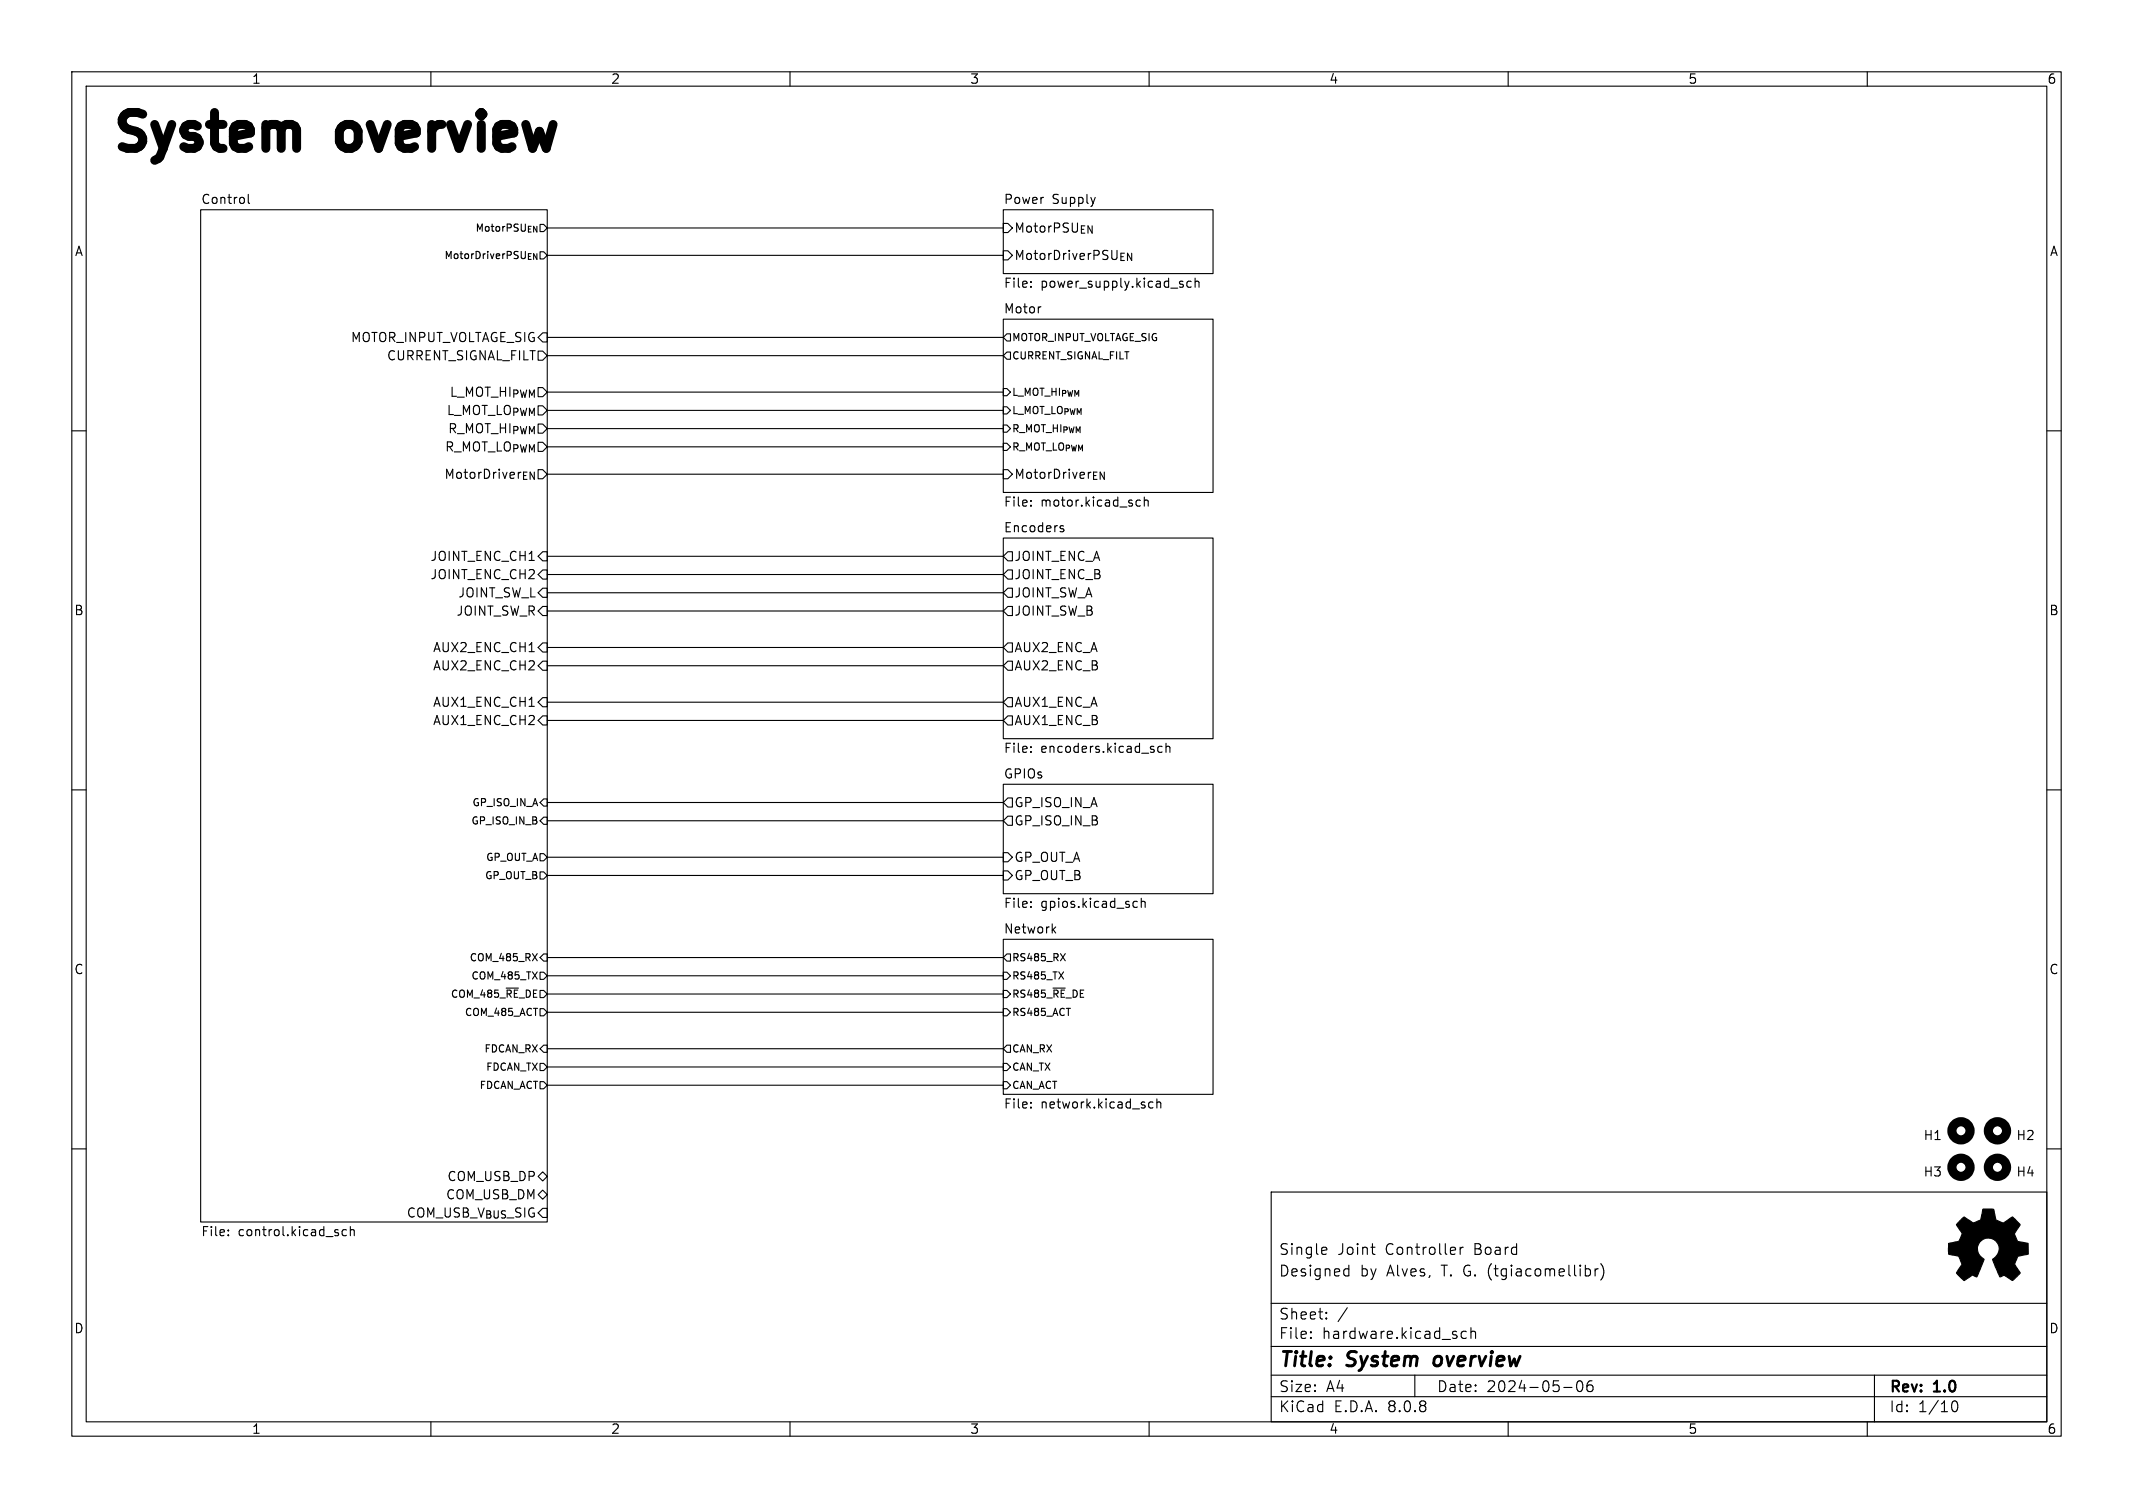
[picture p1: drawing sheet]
(kicad_sch
 (version 20231120)
 (generator "eeschema")
 (generator_version "8.0")
 (paper "A4")
 (title_block
  (title "System overview")
  (date "2024-05-06")
  (rev "1.0")
  (comment 1 "Designed by Alves, T. G. (tgiacomellibr)")
  (comment 2 "Single Joint Controller Board"))
 (lib_symbols
  (symbol "Graphic:Logo_Open_Hardware_Small" (exclude_from_sim no) (in_bom no) (on_board no)
   (property "Reference" "#SYM" (at 0 6.985 0) (effects (font (size 1.27 1.27)) (hide yes)))
   (property "Value" "Logo_Open_Hardware_Small" (at 0 -5.715 0) (effects (font (size 1.27 1.27)) (hide yes)))
   (property "Footprint" "" (at 0 0 0) (effects (font (size 1.27 1.27)) (hide yes)))
   (property "Datasheet" "~" (at 0 0 0) (effects (font (size 1.27 1.27)) (hide yes)))
   (property "Description" "Open Hardware logo, small" (at 0 0 0) (effects (font (size 1.27 1.27)) (hide yes)))
   (property "Sim.Enable" "0" (at 0 0 0) (effects (font (size 1.27 1.27)) (hide yes)))
   (symbol "Logo_Open_Hardware_Small_0_1"
    (polyline (pts (xy 3.3528 -4.3434) (xy 3.302 -4.318) (xy 3.175 -4.2418) (xy 2.9972 -4.1148) (xy 2.7686 -3.9624) (xy 2.54 -3.81) (xy 2.3622 -3.7084) (xy 2.2352 -3.6068) (xy 2.1844 -3.5814) (xy 2.159 -3.6068) (xy 2.0574 -3.6576) (xy 1.905 -3.7338) (xy 1.8034 -3.7846) (xy 1.6764 -3.8354) (xy 1.6002 -3.8354) (xy 1.6002 -3.8354) (xy 1.5494 -3.7338) (xy 1.4732 -3.5306) (xy 1.3462 -3.302) (xy 1.2446 -3.0226) (xy 1.1176 -2.7178) (xy 0.9652 -2.413) (xy 0.8636 -2.1082) (xy 0.7366 -1.8288) (xy 0.6604 -1.6256) (xy 0.6096 -1.4732) (xy 0.5842 -1.397) (xy 0.5842 -1.397) (xy 0.6604 -1.3208) (xy 0.7874 -1.2446) (xy 1.0414 -1.016) (xy 1.2954 -0.6858) (xy 1.4478 -0.3302) (xy 1.524 0.0762) (xy 1.4732 0.4572) (xy 1.3208 0.8128) (xy 1.0668 1.143) (xy 0.762 1.3716) (xy 0.4064 1.524) (xy 0 1.5748) (xy -0.381 1.5494) (xy -0.7366 1.397) (xy -1.0668 1.143) (xy -1.2192 0.9906) (xy -1.397 0.6604) (xy -1.524 0.3048) (xy -1.524 0.2286) (xy -1.4986 -0.1778) (xy -1.397 -0.5334) (xy -1.1938 -0.8636) (xy -0.9144 -1.143) (xy -0.8636 -1.1684) (xy -0.7366 -1.27) (xy -0.635 -1.3462) (xy -0.5842 -1.397) (xy -1.0668 -2.5908) (xy -1.143 -2.794) (xy -1.2954 -3.1242) (xy -1.397 -3.4036) (xy -1.4986 -3.6322) (xy -1.5748 -3.7846) (xy -1.6002 -3.8354) (xy -1.6002 -3.8354) (xy -1.651 -3.8354) (xy -1.7272 -3.81) (xy -1.905 -3.7338) (xy -2.0066 -3.683) (xy -2.1336 -3.6068) (xy -2.2098 -3.5814) (xy -2.2606 -3.6068) (xy -2.3622 -3.683) (xy -2.54 -3.81) (xy -2.7686 -3.9624) (xy -2.9718 -4.0894) (xy -3.1496 -4.2164) (xy -3.302 -4.318) (xy -3.3528 -4.3434) (xy -3.3782 -4.3434) (xy -3.429 -4.318) (xy -3.5306 -4.2164) (xy -3.7084 -4.064) (xy -3.937 -3.8354) (xy -3.9624 -3.81) (xy -4.1656 -3.6068) (xy -4.318 -3.4544) (xy -4.4196 -3.3274) (xy -4.445 -3.2766) (xy -4.445 -3.2766) (xy -4.4196 -3.2258) (xy -4.318 -3.0734) (xy -4.2164 -2.8956) (xy -4.064 -2.667) (xy -3.6576 -2.0828) (xy -3.8862 -1.5494) (xy -3.937 -1.3716) (xy -4.0386 -1.1684) (xy -4.0894 -1.0414) (xy -4.1148 -0.9652) (xy -4.191 -0.9398) (xy -4.318 -0.9144) (xy -4.5466 -0.8636) (xy -4.8006 -0.8128) (xy -5.0546 -0.7874) (xy -5.2578 -0.7366) (xy -5.4356 -0.7112) (xy -5.5118 -0.6858) (xy -5.5118 -0.6858) (xy -5.5372 -0.635) (xy -5.5372 -0.5588) (xy -5.5372 -0.4318) (xy -5.5626 -0.2286) (xy -5.5626 0.0762) (xy -5.5626 0.127) (xy -5.5372 0.4064) (xy -5.5372 0.635) (xy -5.5372 0.762) (xy -5.5372 0.8382) (xy -5.5372 0.8382) (xy -5.461 0.8382) (xy -5.3086 0.889) (xy -5.08 0.9144) (xy -4.826 0.9652) (xy -4.8006 0.9906) (xy -4.5466 1.0414) (xy -4.318 1.0668) (xy -4.1656 1.1176) (xy -4.0894 1.143) (xy -4.0894 1.143) (xy -4.0386 1.2446) (xy -3.9624 1.4224) (xy -3.8608 1.6256) (xy -3.7846 1.8288) (xy -3.7084 2.0066) (xy -3.6576 2.159) (xy -3.6322 2.2098) (xy -3.6322 2.2098) (xy -3.683 2.286) (xy -3.7592 2.413) (xy -3.8862 2.5908) (xy -4.064 2.8194) (xy -4.064 2.8448) (xy -4.2164 3.0734) (xy -4.3434 3.2512) (xy -4.4196 3.3782) (xy -4.445 3.4544) (xy -4.445 3.4544) (xy -4.3942 3.5052) (xy -4.2926 3.6322) (xy -4.1148 3.81) (xy -3.937 4.0132) (xy -3.8608 4.064) (xy -3.6576 4.2926) (xy -3.5052 4.4196) (xy -3.4036 4.4958) (xy -3.3528 4.5212) (xy -3.3528 4.5212) (xy -3.302 4.4704) (xy -3.1496 4.3688) (xy -2.9718 4.2418) (xy -2.7432 4.0894) (xy -2.7178 4.0894) (xy -2.4892 3.937) (xy -2.3114 3.81) (xy -2.1844 3.7084) (xy -2.1336 3.683) (xy -2.1082 3.683) (xy -2.032 3.7084) (xy -1.8542 3.7592) (xy -1.6764 3.8354) (xy -1.4732 3.937) (xy -1.27 4.0132) (xy -1.143 4.064) (xy -1.0668 4.1148) (xy -1.0668 4.1148) (xy -1.0414 4.191) (xy -1.016 4.3434) (xy -0.9652 4.572) (xy -0.9144 4.8514) (xy -0.889 4.9022) (xy -0.8382 5.1562) (xy -0.8128 5.3848) (xy -0.7874 5.5372) (xy -0.762 5.588) (xy -0.7112 5.6134) (xy -0.5842 5.6134) (xy -0.4064 5.6134) (xy -0.1524 5.6134) (xy 0.0762 5.6134) (xy 0.3302 5.6134) (xy 0.5334 5.6134) (xy 0.6858 5.588) (xy 0.7366 5.588) (xy 0.7366 5.588) (xy 0.762 5.5118) (xy 0.8128 5.334) (xy 0.8382 5.1054) (xy 0.9144 4.826) (xy 0.9144 4.7752) (xy 0.9652 4.5212) (xy 1.016 4.2926) (xy 1.0414 4.1402) (xy 1.0668 4.0894) (xy 1.0668 4.0894) (xy 1.1938 4.0386) (xy 1.3716 3.9624) (xy 1.5748 3.8608) (xy 2.0828 3.6576) (xy 2.7178 4.0894) (xy 2.7686 4.1402) (xy 2.9972 4.2926) (xy 3.175 4.4196) (xy 3.302 4.4958) (xy 3.3782 4.5212) (xy 3.3782 4.5212) (xy 3.429 4.4704) (xy 3.556 4.3434) (xy 3.7338 4.191) (xy 3.9116 3.9878) (xy 4.064 3.8354) (xy 4.2418 3.6576) (xy 4.3434 3.556) (xy 4.4196 3.4798) (xy 4.4196 3.429) (xy 4.4196 3.4036) (xy 4.3942 3.3274) (xy 4.2926 3.2004) (xy 4.1656 2.9972) (xy 4.0132 2.794) (xy 3.8862 2.5908) (xy 3.7592 2.3876) (xy 3.6576 2.2352) (xy 3.6322 2.159) (xy 3.6322 2.1336) (xy 3.683 2.0066) (xy 3.7592 1.8288) (xy 3.8608 1.6002) (xy 4.064 1.1176) (xy 4.3942 1.0414) (xy 4.5974 1.016) (xy 4.8768 0.9652) (xy 5.1308 0.9144) (xy 5.5372 0.8382) (xy 5.5626 -0.6604) (xy 5.4864 -0.6858) (xy 5.4356 -0.6858) (xy 5.2832 -0.7366) (xy 5.0546 -0.762) (xy 4.8006 -0.8128) (xy 4.5974 -0.8636) (xy 4.3688 -0.9144) (xy 4.2164 -0.9398) (xy 4.1402 -0.9398) (xy 4.1148 -0.9652) (xy 4.064 -1.0668) (xy 3.9878 -1.2446) (xy 3.9116 -1.4478) (xy 3.81 -1.651) (xy 3.7338 -1.8542) (xy 3.683 -2.0066) (xy 3.6576 -2.0828) (xy 3.683 -2.1336) (xy 3.7846 -2.2606) (xy 3.8862 -2.4638) (xy 4.0386 -2.667) (xy 4.191 -2.8956) (xy 4.318 -3.0734) (xy 4.3942 -3.2004) (xy 4.445 -3.2766) (xy 4.4196 -3.3274) (xy 4.3434 -3.429) (xy 4.1656 -3.5814) (xy 3.937 -3.8354) (xy 3.8862 -3.8608) (xy 3.683 -4.064) (xy 3.5306 -4.2164) (xy 3.4036 -4.318) (xy 3.3528 -4.3434)) (stroke (width 0) (type default)) (fill (type outline)))))
  (symbol "Mechanical:MountingHole"
   (pin_names
    (offset 1.016)) (exclude_from_sim no) (in_bom yes) (on_board yes)
   (property "Reference" "H" (at 0 5.08 0) (effects (font (size 1.27 1.27))))
   (property "Value" "MountingHole" (at 0 3.175 0) (effects (font (size 1.27 1.27))))
   (property "Footprint" "" (at 0 0 0) (effects (font (size 1.27 1.27)) (hide yes)))
   (property "Datasheet" "~" (at 0 0 0) (effects (font (size 1.27 1.27)) (hide yes)))
   (property "Description" "Mounting Hole without connection" (at 0 0 0) (effects (font (size 1.27 1.27)) (hide yes)))
   (symbol "MountingHole_0_1"
    (circle (center 0 0) (radius 1.27) (stroke (width 1.27) (type default)) (fill (type none))))))
 (wire
  (pts (xy 76.2 90.17) (xy 139.7 90.17))
  (stroke (width 0) (type default)))
 (wire
  (pts (xy 76.2 85.09) (xy 139.7 85.09))
  (stroke (width 0) (type default)))
 (wire
  (pts (xy 76.2 97.79) (xy 139.7 97.79))
  (stroke (width 0) (type default)))
 (wire
  (pts (xy 76.2 54.61) (xy 139.7 54.61))
  (stroke (width 0) (type default)))
 (wire
  (pts (xy 76.2 135.89) (xy 139.7 135.89))
  (stroke (width 0) (type default)))
 (wire
  (pts (xy 76.2 66.04) (xy 139.7 66.04))
  (stroke (width 0) (type default)))
 (wire
  (pts (xy 76.2 31.75) (xy 139.7 31.75))
  (stroke (width 0) (type default)))
 (wire
  (pts (xy 76.2 114.3) (xy 139.7 114.3))
  (stroke (width 0) (type default)))
 (wire
  (pts (xy 76.2 80.01) (xy 139.7 80.01))
  (stroke (width 0) (type default)))
 (wire
  (pts (xy 76.2 77.47) (xy 139.7 77.47))
  (stroke (width 0) (type default)))
 (wire
  (pts (xy 76.2 138.43) (xy 139.7 138.43))
  (stroke (width 0) (type default)))
 (wire
  (pts (xy 76.2 146.05) (xy 139.7 146.05))
  (stroke (width 0) (type default)))
 (wire
  (pts (xy 76.2 133.35) (xy 139.7 133.35))
  (stroke (width 0) (type default)))
 (wire
  (pts (xy 76.2 111.76) (xy 139.7 111.76))
  (stroke (width 0) (type default)))
 (wire
  (pts (xy 76.2 35.56) (xy 139.7 35.56))
  (stroke (width 0) (type default)))
 (wire
  (pts (xy 76.2 82.55) (xy 139.7 82.55))
  (stroke (width 0) (type default)))
 (wire
  (pts (xy 76.2 119.38) (xy 139.7 119.38))
  (stroke (width 0) (type default)))
 (wire
  (pts (xy 76.2 148.59) (xy 139.7 148.59))
  (stroke (width 0) (type default)))
 (wire
  (pts (xy 76.2 62.23) (xy 139.7 62.23))
  (stroke (width 0) (type default)))
 (wire
  (pts (xy 76.2 100.33) (xy 139.7 100.33))
  (stroke (width 0) (type default)))
 (wire
  (pts (xy 76.2 57.15) (xy 139.7 57.15))
  (stroke (width 0) (type default)))
 (wire
  (pts (xy 76.2 151.13) (xy 139.7 151.13))
  (stroke (width 0) (type default)))
 (wire
  (pts (xy 76.2 92.71) (xy 139.7 92.71))
  (stroke (width 0) (type default)))
 (wire
  (pts (xy 76.2 59.69) (xy 139.7 59.69))
  (stroke (width 0) (type default)))
 (wire
  (pts (xy 76.2 46.99) (xy 139.7 46.99))
  (stroke (width 0) (type default)))
 (wire
  (pts (xy 76.2 121.92) (xy 139.7 121.92))
  (stroke (width 0) (type default)))
 (wire
  (pts (xy 76.2 140.97) (xy 139.7 140.97))
  (stroke (width 0) (type default)))
 (wire
  (pts (xy 76.2 49.53) (xy 139.7 49.53))
  (stroke (width 0) (type default)))
 (text "System overview"
  (exclude_from_sim no)
  (at 15.24 21.59 0)
  (effects (font (size 5 5) (thickness 2.54)
    (bold yes)) (justify left bottom)))
 (symbol
  (lib_id "Graphic:Logo_Open_Hardware_Small")
  (at 276.86 173.99 0)
  (unit 1)
  (exclude_from_sim yes)
  (in_bom no)
  (on_board yes)
  (dnp no)
  (fields_autoplaced yes)
  (property "Reference" "SYM1" (at 276.86 167.005 0) (effects (font (size 1.27 1.27)) (hide yes)))
  (property "Value" "Logo_Open_Hardware_Small" (at 276.86 179.705 0) (effects (font (size 1.27 1.27)) (hide yes)))
  (property "Footprint" "Symbol:OSHW-Logo2_9.8x8mm_SilkScreen" (at 276.86 173.99 0) (effects (font (size 1.27 1.27)) (hide yes)))
  (property "Datasheet" "~" (at 276.86 173.99 0) (effects (font (size 1.27 1.27)) (hide yes)))
  (property "Description" "Open Hardware logo, small" (at 276.86 173.99 0) (effects (font (size 1.27 1.27)) (hide yes))))
 (symbol
  (lib_id "Mechanical:MountingHole")
  (at 278.13 157.48 270)
  (unit 1)
  (exclude_from_sim yes)
  (in_bom no)
  (on_board yes)
  (dnp no)
  (property "Reference" "H2" (at 280.67 158.115 90) (effects (font (size 1.27 1.27)) (justify left)))
  (property "Value" "MountingHole" (at 276.225 160.02 0) (effects (font (size 1.27 1.27)) (justify left) (hide yes)))
  (property "Footprint" "MountingHole:MountingHole_3.2mm_M3_ISO7380" (at 278.13 157.48 0) (effects (font (size 1.27 1.27)) (hide yes)))
  (property "Datasheet" "~" (at 278.13 157.48 0) (effects (font (size 1.27 1.27)) (hide yes)))
  (property "Description" "" (at 278.13 157.48 0) (effects (font (size 1.27 1.27)) (hide yes))))
 (symbol
  (lib_id "Mechanical:MountingHole")
  (at 273.05 162.56 90)
  (mirror x)
  (unit 1)
  (exclude_from_sim yes)
  (in_bom no)
  (on_board yes)
  (dnp no)
  (property "Reference" "H3" (at 270.51 163.195 90) (effects (font (size 1.27 1.27)) (justify left)))
  (property "Value" "MountingHole" (at 274.955 165.1 0) (effects (font (size 1.27 1.27)) (justify left) (hide yes)))
  (property "Footprint" "MountingHole:MountingHole_3.2mm_M3_ISO7380" (at 273.05 162.56 0) (effects (font (size 1.27 1.27)) (hide yes)))
  (property "Datasheet" "~" (at 273.05 162.56 0) (effects (font (size 1.27 1.27)) (hide yes)))
  (property "Description" "" (at 273.05 162.56 0) (effects (font (size 1.27 1.27)) (hide yes))))
 (symbol
  (lib_id "Mechanical:MountingHole")
  (at 278.13 162.56 270)
  (unit 1)
  (exclude_from_sim yes)
  (in_bom no)
  (on_board yes)
  (dnp no)
  (property "Reference" "H4" (at 280.67 163.195 90) (effects (font (size 1.27 1.27)) (justify left)))
  (property "Value" "MountingHole" (at 276.225 165.1 0) (effects (font (size 1.27 1.27)) (justify left) (hide yes)))
  (property "Footprint" "MountingHole:MountingHole_3.2mm_M3_ISO7380" (at 278.13 162.56 0) (effects (font (size 1.27 1.27)) (hide yes)))
  (property "Datasheet" "~" (at 278.13 162.56 0) (effects (font (size 1.27 1.27)) (hide yes)))
  (property "Description" "" (at 278.13 162.56 0) (effects (font (size 1.27 1.27)) (hide yes))))
 (symbol
  (lib_id "Mechanical:MountingHole")
  (at 273.05 157.48 90)
  (mirror x)
  (unit 1)
  (exclude_from_sim yes)
  (in_bom no)
  (on_board yes)
  (dnp no)
  (property "Reference" "H1" (at 270.51 158.115 90) (effects (font (size 1.27 1.27)) (justify left)))
  (property "Value" "MountingHole" (at 274.955 160.02 0) (effects (font (size 1.27 1.27)) (justify left) (hide yes)))
  (property "Footprint" "MountingHole:MountingHole_3.2mm_M3_ISO7380" (at 273.05 157.48 0) (effects (font (size 1.27 1.27)) (hide yes)))
  (property "Datasheet" "~" (at 273.05 157.48 0) (effects (font (size 1.27 1.27)) (hide yes)))
  (property "Description" "" (at 273.05 157.48 0) (effects (font (size 1.27 1.27)) (hide yes))))
 (sheet
  (at 139.7 44.45)
  (size 29.21 24.13)
  (fields_autoplaced yes)
  (stroke (width 0.1524) (type solid))
  (fill (color 0 0 0 0.0000))
  (property "Sheetname" "Motor" (at 139.7 43.7384 0) (effects (font (size 1.27 1.27)) (justify left bottom)))
  (property "Sheetfile" "motor.kicad_sch" (at 139.7 69.1646 0) (effects (font (size 1.27 1.27)) (justify left top)))
  (pin "MOTOR_INPUT_VOLTAGE_SIG" output (at 139.7 46.99 180) (effects (font (size 1 1)) (justify left)))
  (pin "CURRENT_SIGNAL_FILT" output (at 139.7 49.53 180) (effects (font (size 1 1)) (justify left)))
  (pin "L_MOT_HI_{PWM}" input (at 139.7 54.61 180) (effects (font (size 1 1)) (justify left)))
  (pin "L_MOT_LO_{PWM}" input (at 139.7 57.15 180) (effects (font (size 1 1)) (justify left)))
  (pin "R_MOT_HI_{PWM}" input (at 139.7 59.69 180) (effects (font (size 1 1)) (justify left)))
  (pin "R_MOT_LO_{PWM}" input (at 139.7 62.23 180) (effects (font (size 1 1)) (justify left)))
  (pin "MotorDriver_{EN}" input (at 139.7 66.04 180) (effects (font (size 1.27 1.27)) (justify left))))
 (sheet
  (at 139.7 130.81)
  (size 29.21 21.59)
  (fields_autoplaced yes)
  (stroke (width 0.1524) (type solid))
  (fill (color 0 0 0 0.0000))
  (property "Sheetname" "Network" (at 139.7 130.0984 0) (effects (font (size 1.27 1.27)) (justify left bottom)))
  (property "Sheetfile" "network.kicad_sch" (at 139.7 152.9846 0) (effects (font (size 1.27 1.27)) (justify left top)))
  (pin "RS485_~{RE}_DE" input (at 139.7 138.43 180) (effects (font (size 1 1)) (justify left)))
  (pin "RS485_TX" input (at 139.7 135.89 180) (effects (font (size 1 1)) (justify left)))
  (pin "RS485_RX" output (at 139.7 133.35 180) (effects (font (size 1 1)) (justify left)))
  (pin "CAN_RX" output (at 139.7 146.05 180) (effects (font (size 1 1)) (justify left)))
  (pin "CAN_TX" input (at 139.7 148.59 180) (effects (font (size 1 1)) (justify left)))
  (pin "RS485_ACT" input (at 139.7 140.97 180) (effects (font (size 1 1)) (justify left)))
  (pin "CAN_ACT" input (at 139.7 151.13 180) (effects (font (size 1 1)) (justify left))))
 (sheet
  (at 139.7 109.22)
  (size 29.21 15.24)
  (fields_autoplaced yes)
  (stroke (width 0.1524) (type solid))
  (fill (color 0 0 0 0.0000))
  (property "Sheetname" "GPIOs" (at 139.7 108.5084 0) (effects (font (size 1.27 1.27)) (justify left bottom)))
  (property "Sheetfile" "gpios.kicad_sch" (at 139.7 125.0446 0) (effects (font (size 1.27 1.27)) (justify left top)))
  (pin "GP_OUT_A" input (at 139.7 119.38 180) (effects (font (size 1.27 1.27)) (justify left)))
  (pin "GP_OUT_B" input (at 139.7 121.92 180) (effects (font (size 1.27 1.27)) (justify left)))
  (pin "GP_ISO_IN_B" output (at 139.7 114.3 180) (effects (font (size 1.27 1.27)) (justify left)))
  (pin "GP_ISO_IN_A" output (at 139.7 111.76 180) (effects (font (size 1.27 1.27)) (justify left))))
 (sheet
  (at 139.7 29.21)
  (size 29.21 8.89)
  (fields_autoplaced yes)
  (stroke (width 0.1524) (type solid))
  (fill (color 0 0 0 0.0000))
  (property "Sheetname" "Power Supply" (at 139.7 28.4984 0) (effects (font (size 1.27 1.27)) (justify left bottom)))
  (property "Sheetfile" "power_supply.kicad_sch" (at 139.7 38.6846 0) (effects (font (size 1.27 1.27)) (justify left top)))
  (pin "MotorDriverPSU_{EN}" input (at 139.7 35.56 180) (effects (font (size 1.27 1.27)) (justify left)))
  (pin "MotorPSU_{EN}" input (at 139.7 31.75 180) (effects (font (size 1.27 1.27)) (justify left))))
 (sheet
  (at 139.7 74.93)
  (size 29.21 27.94)
  (fields_autoplaced yes)
  (stroke (width 0.1524) (type solid))
  (fill (color 0 0 0 0.0000))
  (property "Sheetname" "Encoders" (at 139.7 74.2184 0) (effects (font (size 1.27 1.27)) (justify left bottom)))
  (property "Sheetfile" "encoders.kicad_sch" (at 139.7 103.4546 0) (effects (font (size 1.27 1.27)) (justify left top)))
  (pin "JOINT_ENC_A" output (at 139.7 77.47 180) (effects (font (size 1.27 1.27)) (justify left)))
  (pin "JOINT_ENC_B" output (at 139.7 80.01 180) (effects (font (size 1.27 1.27)) (justify left)))
  (pin "JOINT_SW_A" output (at 139.7 82.55 180) (effects (font (size 1.27 1.27)) (justify left)))
  (pin "JOINT_SW_B" output (at 139.7 85.09 180) (effects (font (size 1.27 1.27)) (justify left)))
  (pin "AUX2_ENC_B" output (at 139.7 92.71 180) (effects (font (size 1.27 1.27)) (justify left)))
  (pin "AUX2_ENC_A" output (at 139.7 90.17 180) (effects (font (size 1.27 1.27)) (justify left)))
  (pin "AUX1_ENC_B" output (at 139.7 100.33 180) (effects (font (size 1.27 1.27)) (justify left)))
  (pin "AUX1_ENC_A" output (at 139.7 97.79 180) (effects (font (size 1.27 1.27)) (justify left))))
 (sheet
  (at 27.94 29.21)
  (size 48.26 140.97)
  (fields_autoplaced yes)
  (stroke (width 0.1524) (type solid))
  (fill (color 0 0 0 0.0000))
  (property "Sheetname" "Control" (at 27.94 28.4984 0) (effects (font (size 1.27 1.27)) (justify left bottom)))
  (property "Sheetfile" "control.kicad_sch" (at 27.94 170.7646 0) (effects (font (size 1.27 1.27)) (justify left top)))
  (pin "GP_OUT_A" output (at 76.2 119.38 0) (effects (font (size 1 1)) (justify right)))
  (pin "CURRENT_SIGNAL_FILT" output (at 76.2 49.53 0) (effects (font (size 1.27 1.27)) (justify right)))
  (pin "MOTOR_INPUT_VOLTAGE_SIG" input (at 76.2 46.99 0) (effects (font (size 1.27 1.27)) (justify right)))
  (pin "GP_ISO_IN_B" input (at 76.2 114.3 0) (effects (font (size 1 1)) (justify right)))
  (pin "GP_OUT_B" output (at 76.2 121.92 0) (effects (font (size 1 1)) (justify right)))
  (pin "GP_ISO_IN_A" input (at 76.2 111.76 0) (effects (font (size 1 1)) (justify right)))
  (pin "JOINT_ENC_CH2" input (at 76.2 80.01 0) (effects (font (size 1.27 1.27)) (justify right)))
  (pin "JOINT_ENC_CH1" input (at 76.2 77.47 0) (effects (font (size 1.27 1.27)) (justify right)))
  (pin "AUX1_ENC_CH1" input (at 76.2 97.79 0) (effects (font (size 1.27 1.27)) (justify right)))
  (pin "AUX1_ENC_CH2" input (at 76.2 100.33 0) (effects (font (size 1.27 1.27)) (justify right)))
  (pin "AUX2_ENC_CH2" input (at 76.2 92.71 0) (effects (font (size 1.27 1.27)) (justify right)))
  (pin "AUX2_ENC_CH1" input (at 76.2 90.17 0) (effects (font (size 1.27 1.27)) (justify right)))
  (pin "L_MOT_HI_{PWM}" output (at 76.2 54.61 0) (effects (font (size 1.27 1.27)) (justify right)))
  (pin "L_MOT_LO_{PWM}" output (at 76.2 57.15 0) (effects (font (size 1.27 1.27)) (justify right)))
  (pin "R_MOT_HI_{PWM}" output (at 76.2 59.69 0) (effects (font (size 1.27 1.27)) (justify right)))
  (pin "R_MOT_LO_{PWM}" output (at 76.2 62.23 0) (effects (font (size 1.27 1.27)) (justify right)))
  (pin "JOINT_SW_L" input (at 76.2 82.55 0) (effects (font (size 1.27 1.27)) (justify right)))
  (pin "JOINT_SW_R" input (at 76.2 85.09 0) (effects (font (size 1.27 1.27)) (justify right)))
  (pin "COM_485_~{RE}_DE" output (at 76.2 138.43 0) (effects (font (size 1 1)) (justify right)))
  (pin "COM_485_TX" output (at 76.2 135.89 0) (effects (font (size 1 1)) (justify right)))
  (pin "COM_485_RX" input (at 76.2 133.35 0) (effects (font (size 1 1)) (justify right)))
  (pin "COM_485_ACT" output (at 76.2 140.97 0) (effects (font (size 1 1)) (justify right)))
  (pin "COM_USB_DP" bidirectional (at 76.2 163.83 0) (effects (font (size 1.27 1.27)) (justify right)))
  (pin "COM_USB_DM" bidirectional (at 76.2 166.37 0) (effects (font (size 1.27 1.27)) (justify right)))
  (pin "COM_USB_V_{BUS}_SIG" input (at 76.2 168.91 0) (effects (font (size 1.27 1.27)) (justify right)))
  (pin "MotorPSU_{EN}" output (at 76.2 31.75 0) (effects (font (size 1 1)) (justify right)))
  (pin "MotorDriverPSU_{EN}" output (at 76.2 35.56 0) (effects (font (size 1 1)) (justify right)))
  (pin "MotorDriver_{EN}" output (at 76.2 66.04 0) (effects (font (size 1.27 1.27)) (justify right)))
  (pin "FDCAN_RX" input (at 76.2 146.05 0) (effects (font (size 1 1)) (justify right)))
  (pin "FDCAN_ACT" output (at 76.2 151.13 0) (effects (font (size 1 1)) (justify right)))
  (pin "FDCAN_TX" output (at 76.2 148.59 0) (effects (font (size 1 1)) (justify right))))
 (sheet_instances
  (path ""
   (page "1"))))
